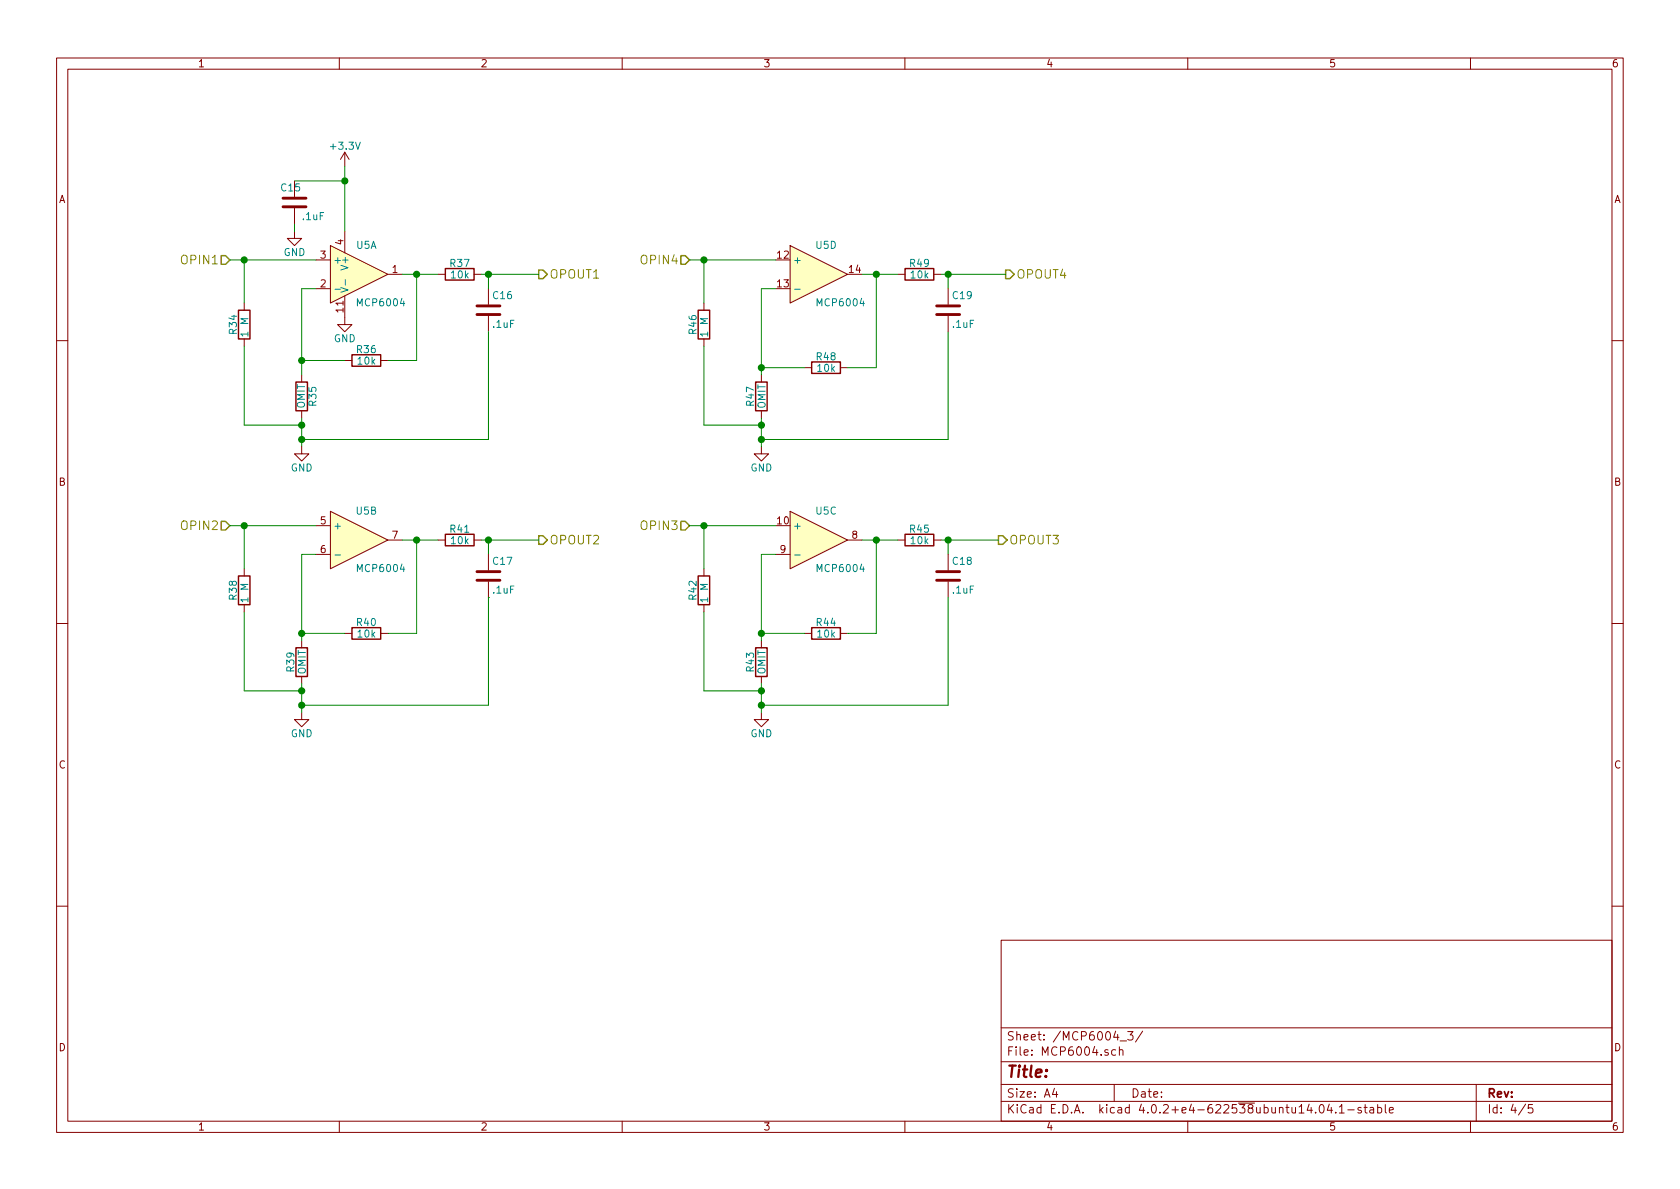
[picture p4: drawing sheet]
<svg xmlns="http://www.w3.org/2000/svg" width="297mm" height="210mm" viewBox="0 0 297 210" stroke-linecap="round" stroke-linejoin="round" font-family="sans-serif">
<g fill="none" stroke="#840000" stroke-width=".18">
<path d="M10 10.3h277v189.9h-277zM12 12.2h273v186.1h-273zM60 10.3v1.9M110 10.3v1.9M160 10.3v1.9M210 10.3v1.9M260 10.3v1.9M52.1 32v2.8M52.1 36.8v2.8M61 26.9v2.6M61 26.9l-.8 1.3M61 26.9l.7 1.3"/>
<path d="M43.2 53.6v1.3M43.2 59.9v1.3M52.1 40.9v1.3h1.2l-1.2 1.2-1.3-1.2h1.3M55.9 51h2.5M55.9 46h2.5M58.4 43.4l10.2 5.1-10.2 5.1zM61 52.3v5.1h1.2l-1.2 1.3-1.3-1.3h1.3M61 40.9v3.8M68.6 48.5h2.5M77.5 48.5h1.2M83.8 48.5h1.3M86.4 51v2.8"/>
<path d="M86.4 55.9v2.8M124.5 53.6v1.3M124.5 59.9v1.3M139.7 43.4l10.2 5.1-10.2 5.1zM158.7 48.5h1.3M165.1 48.5h1.3M167.6 51v2.8M167.6 55.9v2.8M10 60.2h2M53.3 79v1.3h1.3l-1.3 1.2-1.2-1.2h1.2M53.3 66.3v1.3M53.3 72.6v1.3"/>
<path d="M61 63.7h1.2M67.3 63.7h1.3M134.6 79v1.3h1.3l-1.3 1.2-1.3-1.2h1.3M134.6 66.3v1.3M134.6 72.6v1.3M142.2 65h1.3M148.6 65h1.3M285 60.2h2M55.9 98h2.5M55.9 93h2.5M58.4 90.4l10.2 5.1-10.2 5.1zM68.6 95.5h2.5"/>
<path d="M77.5 95.5h1.2M83.8 95.5h1.3M86.4 98v2.8M137.2 98h2.5M139.7 90.4l10.2 5.1-10.2 5.1zM149.9 95.5h2.5M158.7 95.5h1.3M165.1 95.5h1.3M167.6 98v2.8M10 110.3h2M43.2 100.6v1.2M43.2 106.9v1.3"/>
<path d="M53.3 113.3v1.2M53.3 119.6v1.3M61 112h1.2M67.3 112h1.3M86.4 102.9v2.8M124.5 100.6v1.2M124.5 106.9v1.3M134.6 113.3v1.2M134.6 119.6v1.3M142.2 112h1.3M148.6 112h1.3M167.6 102.9v2.8"/>
<path d="M285 110.3h2M53.3 126v1.2h1.3l-1.3 1.3-1.2-1.3h1.2M134.6 126v1.2h1.3l-1.3 1.3-1.3-1.3h1.3M10 160.2h2M177 166.3h108v32h-108zM285 160.2h2M60 198.3v1.9M110 198.3v1.9M160 198.3v1.9M177 194.8h108M177 191.8h108M177 187.8h108"/>
<path d="M177 181.8h108M186.4 192.5l-.3 1h.9M186.8 193v1M197 191.8v3M197.3 185.7l-.5-.1-.3 .3 .1 .6 .2 .1 .5-.1M197.9 185.7l.2-.1 .4 .1 .1 .9M197.9 185.1v1.5M198 184.1h1.2M199.4 182.4h.9l-.5 .6 .5 .1v.7l-.2 .1-.7-.1M202 182.3l-1.2 2M210 198.3v1.9M233.4 195.5l.2-.2a.81 .81 0 0 1 .6 .6 .81 .81 0 0 1-.3 .8l-.1 .1a.79 .79 0 0 1-.4-1.3z"/>
<path d="M235 195.2l-.3 1.1h.9M235.4 195.8v1M236.2 196.7v.1M236.8 195.8l.4-.5v1.5M236.8 196.8h.9M238.3 196.3h1.1M240.7 195.9a.37 .37 0 0 0-.6 .1l.1 .3 .5 .1v.1l-.2 .3-.4-.1M241.2 195.8h.5M241.4 195.3v1.3l.3 .2M242.2 195.9h.6l.1 .9M242.9 196.2l-.5 .1-.2 .2 .2 .3 .5-.1M243.6 195.9l.4-.1 .3 .3-.1 .6h-.6"/>
<path d="M243.6 195.3v1.5M244.9 195.3v1.3l.2 .2M245.6 196.3l.8-.1-.1-.3-.4-.1-.3 .2 .1 .7h.6M260 198.3v1.9M261 191.8v6.5M269.7 195.2l-1.2 2M271 195.3h-.7l-.1 .7 .2-.1 .5 .1 .1 .2v.5l-.2 .1-.6-.1"/>
</g>
<g fill="#ffffc2" stroke="#ffffc2" stroke-width=".18">
<path d="M58.4 43.4l10.2 5.1-10.2 5.1z"/>
<path d="M139.7 90.4l10.2 5.1-10.2 5.1z"/>
<path d="M139.7 43.4l10.2 5.1-10.2 5.1z"/>
<path d="M58.4 90.4l10.2 5.1-10.2 5.1z"/>
</g>
<path d="M59.2 51.1h1M60.3 50.8l1.2 .5-1.2 .4M61.1 49.4v1M140.5 51.1h1M59.2 98.1h1M140.5 98.1h1" fill="none" stroke="#008484" stroke-width=".18"/>
<g fill="none" stroke="#840000" stroke-width=".25">
<path d="M42.2 54.9h2v5h-2zM78.7 47.5h5.1v2h-5.1zM123.4 54.9h2.1v5h-2.1zM160 47.5h5.1v2h-5.1zM52.3 67.6h2.1v5h-2.1zM62.2 62.7h5.1v2.1h-5.1zM133.6 67.6h2v5h-2zM143.5 64h5.1v2h-5.1zM78.7 94.5h5.1v2h-5.1zM160 94.5h5.1v2h-5.1zM42.2 101.8h2v5.1h-2zM52.3 114.5h2.1v5.1h-2.1z"/>
<path d="M62.2 111h5.1v2h-5.1zM123.4 101.8h2.1v5.1h-2.1zM133.6 114.5h2v5.1h-2zM143.5 111h5.1v2h-5.1z"/>
</g>
<path d="M50 36.6h4.1M50 35h4.1M84.3 55.6h4.1M84.3 54.1h4.1M165.6 55.6h4.1M165.6 54.1h4.1M84.3 102.6h4.1M84.3 101.1h4.1M165.6 102.6h4.1M165.6 101.1h4.1" fill="none" stroke="#840000" stroke-width=".51"/>
<path d="M39.1 45.2h.8l.7 .8-.7 .7h-.8zM95.2 47.7h.8l.8 .8-.8 .8h-.8zM120.4 45.2h.8l.7 .8-.7 .7h-.8zM177.8 47.7h.8l.7 .8-.7 .8h-.8zM39.1 92.2h.8l.7 .8-.7 .7h-.8zM95.2 94.7h.8l.8 .8-.8 .8h-.8zM120.4 92.2h.8l.7 .8-.7 .7h-.8zM176.5 94.7h.8l.8 .8-.8 .8h-.8z" fill="none" stroke="#848400" stroke-width=".25"/>
<g fill="none" stroke="#008400" stroke-width=".18">
<path d="M52.1 39.6v1.3M52.1 32h8.9M61 29.5v11.4M40.6 46h15.3M43.2 46v7.6M55.9 51h-2.6v15.3M71.1 48.5h6.4M73.7 48.5v15.2h-5.1M85.1 48.5h10.1M86.4 48.5v2.5M86.4 58.7v19h-33.1M121.9 46h15.3"/>
<path d="M124.5 46v7.6M137.2 51h-2.6v15.3M152.4 48.5h6.3M154.9 48.5v16.5h-5M166.4 48.5h11.4M167.6 48.5v2.5M167.6 58.7v19h-33M43.2 61.2v14h10.1M53.3 73.9v5.1M53.3 63.7h7.7M124.5 61.2v14h10.1M134.6 73.9v5.1"/>
<path d="M134.6 65h7.6M40.6 93h15.3M43.2 93v7.6M55.9 98h-2.6v15.3M71.1 95.5h6.4M73.7 95.5v16.5h-5.1M85.1 95.5h10.1M86.4 95.5v2.5M121.9 93h15.3M124.5 93v7.6M137.2 98h-2.6v15.3M152.4 95.5h6.3"/>
<path d="M154.9 95.5v16.5h-5M166.4 95.5h10.1M167.6 95.5v2.5M43.2 108.2v14h10.1M53.3 112h7.7M86.4 105.7h.1M86.4 105.7v19h-33.1M124.5 108.2v14h10.1M134.6 112h7.6M167.6 105.7v19h-33M53.3 120.9v5.1M134.6 120.9v5.1"/>
</g>
<g fill="#008400" stroke="#008400" stroke-width=".25">
<circle cx="43.2" cy="46" r=".51"/>
<circle cx="73.7" cy="48.5" r=".51"/>
<circle cx="134.6" cy="112" r=".51"/>
<circle cx="124.5" cy="93" r=".51"/>
<circle cx="154.9" cy="95.5" r=".51"/>
<circle cx="134.6" cy="65" r=".51"/>
<circle cx="124.5" cy="46" r=".51"/>
<circle cx="154.9" cy="48.5" r=".51"/>
<circle cx="53.3" cy="112" r=".51"/>
<circle cx="43.2" cy="93" r=".51"/>
<circle cx="73.7" cy="95.5" r=".51"/>
<circle cx="134.6" cy="75.2" r=".51"/>
<circle cx="61" cy="32" r=".51"/>
<circle cx="86.4" cy="95.5" r=".51"/>
<circle cx="167.6" cy="95.5" r=".51"/>
<circle cx="167.6" cy="48.5" r=".51"/>
<circle cx="53.3" cy="63.7" r=".51"/>
<circle cx="53.3" cy="75.2" r=".51"/>
<circle cx="86.4" cy="48.5" r=".51"/>
<circle cx="134.6" cy="122.2" r=".51"/>
<circle cx="53.3" cy="122.2" r=".51"/>
<circle cx="53.3" cy="124.7" r=".51"/>
<circle cx="53.3" cy="77.7" r=".51"/>
<circle cx="134.6" cy="124.7" r=".51"/>
<circle cx="134.6" cy="77.7" r=".51"/>
</g>
<text font-size="2.8" fill="#840000" x="178" y="190.5">Title:</text>
<g font-size="2.1" fill="#848400">
<text x="32.3" y="46.7">OPIN1</text>
<text x="113.6" y="46.7">OPIN4</text>
<text x="97.2" y="49.3">OPOUT1</text>
<text x="179.7" y="49.3">OPOUT4</text>
<text x="32.3" y="93.7">OPIN2</text>
<text x="113.6" y="93.7">OPIN3</text>
<text x="97.2" y="96.3">OPOUT2</text>
<text x="178.5" y="96.3">OPOUT3</text>
</g>
<g font-size="2.1" fill="#840000">
<text x="178" y="184">Sheet: /MCP6004_3/</text>
<text x="178" y="186.7">File: MCP6004.sch</text>
<text x="178" y="196.9">KiCad E.D.A. kicad 4.0.2+e4-622538ubuntu14.04.1-stable</text>
<text x="178" y="194.1">Size: A4</text>
<text x="200" y="194.1">Date:</text>
<text x="263" y="194.1">Rev:</text>
<text x="263" y="196.9">Id: 4/5</text>
</g>
<g font-size="1.8" fill="#840000">
<text x="35" y="11.9">1</text>
<text x="85" y="11.9">2</text>
<text x="135" y="11.9">3</text>
<text x="185" y="11.9">4</text>
<text x="235" y="11.9">5</text>
<text x="285" y="11.9">6</text>
<text x="10.4" y="35.9">A</text>
<text x="285.4" y="35.9">A</text>
<text x="56.7" y="45.7">3</text>
<text x="60.7" y="43.3" transform="rotate(-90 60.7 43.3)">4</text>
<text x="137.5" y="45.7">12</text>
<text x="56.7" y="50.8">2</text>
<text x="69.4" y="48.3">1</text>
<text x="137.5" y="50.8">13</text>
<text x="150.2" y="48.3">14</text>
<text x="60.7" y="55.2" transform="rotate(-90 60.7 55.2)">11</text>
<text x="10.4" y="85.9">B</text>
<text x="285.4" y="85.9">B</text>
<text x="56.7" y="92.7">5</text>
<text x="69.4" y="95.2">7</text>
<text x="137.5" y="92.7">10</text>
<text x="150.6" y="95.2">8</text>
<text x="56.7" y="97.8">6</text>
<text x="137.9" y="97.8">9</text>
<text x="10.4" y="135.9">C</text>
<text x="285.4" y="135.9">C</text>
<text x="10.4" y="185.9">D</text>
<text x="285.4" y="185.9">D</text>
<text x="35" y="199.9">1</text>
<text x="85" y="199.9">2</text>
<text x="135" y="199.9">3</text>
<text x="185" y="199.9">4</text>
<text x="235" y="199.9">5</text>
<text x="285" y="199.9">6</text>
</g>
<g font-size="1.8" fill="#008484">
<text x="58.6" y="26.5">+3.3V</text>
<text x="49.8" y="33.8">C15</text>
<text x="53.6" y="38.9">.1uF</text>
<text x="50.1" y="45.3">GND</text>
<text x="58.9" y="46.6">+</text>
<text x="61.6" y="47.4" transform="rotate(-90 61.6 47.4)">V+</text>
<text x="63" y="44">U5A</text>
<text x="79.7" y="47.2">R37</text>
<text x="140.2" y="46.6">+</text>
<text x="144.3" y="44">U5D</text>
<text x="160.9" y="47.2">R49</text>
<text x="79.8" y="49.2">10k</text>
<text x="87.2" y="52.9">C16</text>
<text x="161.1" y="49.2">10k</text>
<text x="168.5" y="52.9">C19</text>
<text x="41.9" y="59" transform="rotate(-90 41.9 59)">R34</text>
<text x="43.9" y="59.1" transform="rotate(-90 43.9 59.1)">1 M</text>
<text x="63.4" y="54.1">MCP6004</text>
<text x="87.2" y="58">.1uF</text>
<text x="123.1" y="59" transform="rotate(-90 123.1 59)">R46</text>
<text x="125.2" y="59.1" transform="rotate(-90 125.2 59.1)">1 M</text>
<text x="144.7" y="54.1">MCP6004</text>
<text x="168.5" y="58">.1uF</text>
<text x="59" y="60.5">GND</text>
<text x="63.1" y="62.4">R36</text>
<text x="63.3" y="64.5">10k</text>
<text x="144.4" y="63.7">R48</text>
<text x="144.6" y="65.7">10k</text>
<text x="55.9" y="71.7" transform="rotate(-90 55.9 71.7)">R35</text>
<text x="133.3" y="71.7" transform="rotate(-90 133.3 71.7)">R47</text>
<text x="53.9" y="72.3" transform="rotate(-90 53.9 72.3)">OMIT</text>
<text x="135.3" y="72.3" transform="rotate(-90 135.3 72.3)">OMIT</text>
<text x="51.4" y="83.4">GND</text>
<text x="132.7" y="83.4">GND</text>
<text x="58.9" y="93.6">+</text>
<text x="63" y="91">U5B</text>
<text x="79.7" y="94.2">R41</text>
<text x="140.2" y="93.6">+</text>
<text x="144.3" y="91">U5C</text>
<text x="160.9" y="94.2">R45</text>
<text x="63.4" y="101.1">MCP6004</text>
<text x="79.8" y="96.2">10k</text>
<text x="87.2" y="99.9">C17</text>
<text x="144.7" y="101.1">MCP6004</text>
<text x="161.1" y="96.2">10k</text>
<text x="168.5" y="99.9">C18</text>
<text x="41.9" y="106" transform="rotate(-90 41.9 106)">R38</text>
<text x="43.9" y="106.1" transform="rotate(-90 43.9 106.1)">1 M</text>
<text x="87.2" y="104.9">.1uF</text>
<text x="123.1" y="106" transform="rotate(-90 123.1 106)">R42</text>
<text x="125.2" y="106.1" transform="rotate(-90 125.2 106.1)">1 M</text>
<text x="168.5" y="104.9">.1uF</text>
<text x="63.1" y="110.7">R40</text>
<text x="63.3" y="112.7">10k</text>
<text x="144.4" y="110.7">R44</text>
<text x="144.6" y="112.7">10k</text>
<text x="52" y="118.7" transform="rotate(-90 52 118.7)">R39</text>
<text x="54.1" y="119.3" transform="rotate(-90 54.1 119.3)">OMIT</text>
<text x="133.3" y="118.7" transform="rotate(-90 133.3 118.7)">R43</text>
<text x="135.3" y="119.3" transform="rotate(-90 135.3 119.3)">OMIT</text>
<text x="51.4" y="130.3">GND</text>
<text x="132.7" y="130.3">GND</text>
</g>
</svg>
